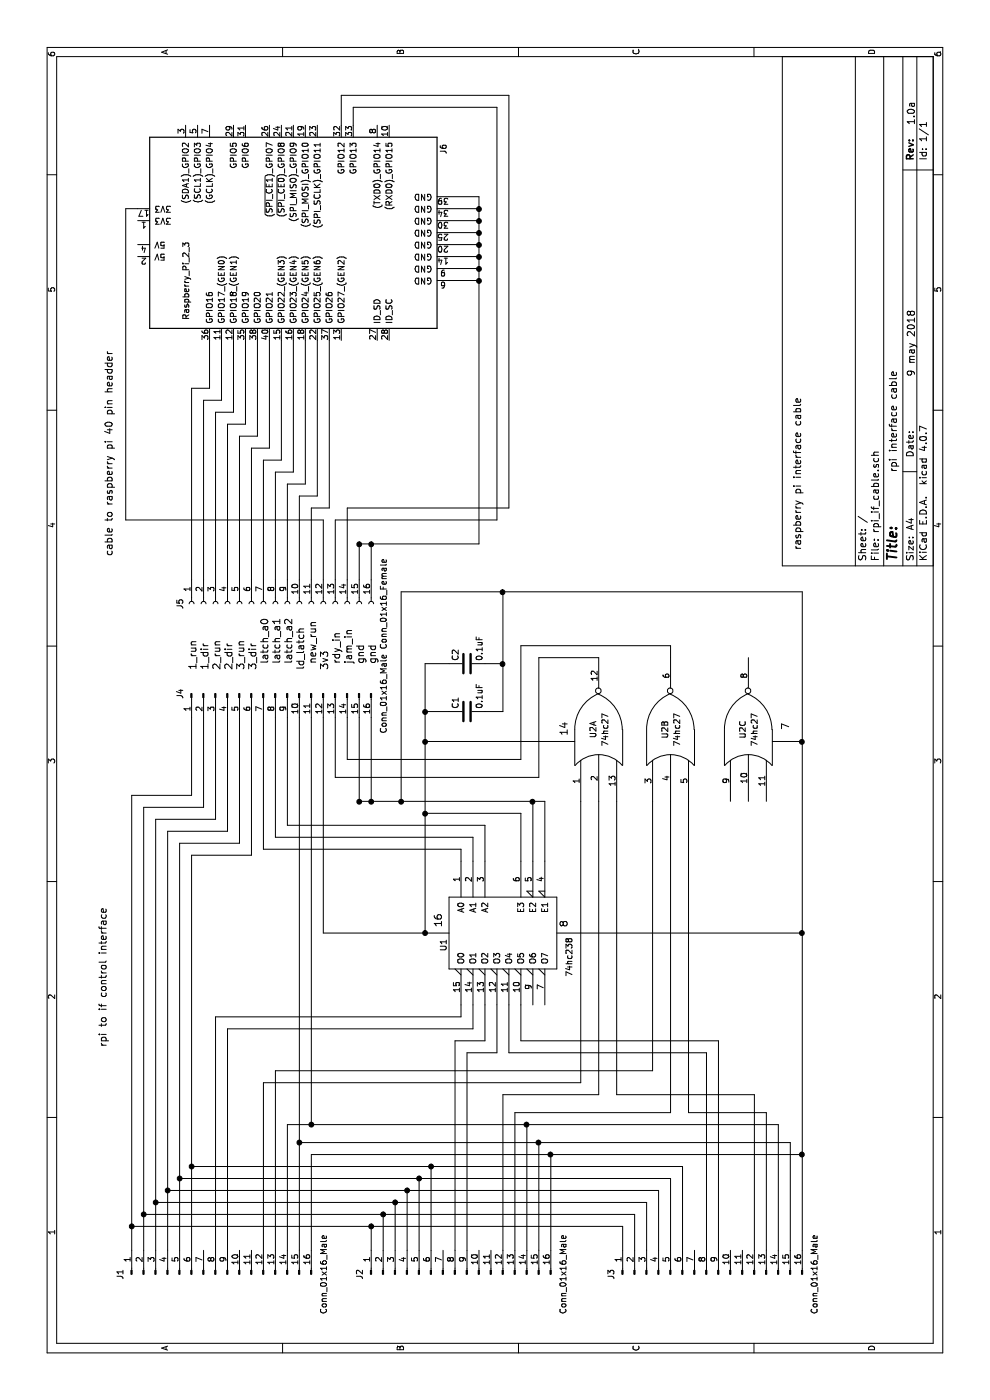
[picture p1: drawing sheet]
EESchema Schematic File Version 2
LIBS:power
LIBS:device
LIBS:switches
LIBS:relays
LIBS:motors
LIBS:transistors
LIBS:conn
LIBS:linear
LIBS:regul
LIBS:74xx
LIBS:cmos4000
LIBS:adc-dac
LIBS:memory
LIBS:xilinx
LIBS:microcontrollers
LIBS:dsp
LIBS:microchip
LIBS:analog_switches
LIBS:motorola
LIBS:texas
LIBS:intel
LIBS:audio
LIBS:interface
LIBS:digital-audio
LIBS:philips
LIBS:display
LIBS:cypress
LIBS:siliconi
LIBS:opto
LIBS:atmel
LIBS:contrib
LIBS:valves
LIBS:rpi_if_cable-cache
EELAYER 25 0
EELAYER END
$Descr A4 11693 8268
encoding utf-8
Sheet 1 1
Title ""
Date ""
Rev ""
Comp ""
Comment1 ""
Comment2 ""
Comment3 ""
Comment4 ""
$EndDescr
$Comp
L Raspberry_Pi_2_3 J6
U 1 1
P 9750 2450
F 0 "J6" H 10450 1200 50  0000 C CNN
F 1 "Raspberry_Pi_2_3" H 9350 3350 50  0000 C CNN
F 2 "Pin_Headers:Pin_Header_Straight_2x20" H 10750 3700 50  0001 C CNN
F 3 "" H 9800 2300 50  0001 C CNN
	1    9750 2450
	1    0    0    -1  
$EndComp
$Comp
L Conn_01x16_Female J5
U 1 1
P 6650 2300
F 0 "J5" H 6650 3100 50  0000 C CNN
F 1 "Conn_01x16_Female" H 6650 1400 50  0000 C CNN
F 2 "" H 6650 2300 50  0001 C CNN
F 3 "" H 6650 2300 50  0001 C CNN
	1    6650 2300
	-1   0    0    -1  
$EndComp
Text Label 6100 1750 0    60   ~ 0
1_dir
Text Label 6100 1950 0    60   ~ 0
2_dir
Text Label 6100 2150 0    60   ~ 0
3_dir
Text Label 6100 1650 0    60   ~ 0
1_run
Text Label 6100 1850 0    60   ~ 0
2_run
Text Label 6100 2050 0    60   ~ 0
3_run
Text Label 6150 2250 0    60   ~ 0
latch_a0
Text Label 6150 2350 0    60   ~ 0
latch_a1
Text Label 6150 2450 0    60   ~ 0
latch_a2
Text Label 6100 2550 0    60   ~ 0
ld_latch
Text Label 6150 2850 0    60   ~ 0
rdy_in
Text Label 6150 2650 0    60   ~ 0
new_run
Text Label 6150 3050 0    60   ~ 0
gnd
Text Label 6150 2950 0    60   ~ 0
jam_in
Text Notes 7750 7500 0    60   ~ 0
rpi interface cable
Text Notes 8550 7650 0    60   ~ 0
9 may 2018
Text Notes 10650 7650 0    60   ~ 0
1.0a
Text Notes 7100 6700 0    60   ~ 0
raspberry pi interface cable 
$Comp
L Conn_01x16_Male J4
U 1 1
P 5900 2300
F 0 "J4" H 5900 3100 50  0000 C CNN
F 1 "Conn_01x16_Male" H 5900 1400 50  0000 C CNN
F 2 "" H 5900 2300 50  0001 C CNN
F 3 "" H 5900 2300 50  0001 C CNN
	1    5900 2300
	-1   0    0    -1  
$EndComp
$Comp
L Conn_01x16_Male J1
U 1 1
P 1050 1800
F 0 "J1" H 1050 2600 50  0000 C CNN
F 1 "Conn_01x16_Male" H 1050 900 50  0000 C CNN
F 2 "" H 1050 1800 50  0001 C CNN
F 3 "" H 1050 1800 50  0001 C CNN
	1    1050 1800
	1    0    0    -1  
$EndComp
$Comp
L Conn_01x16_Male J2
U 1 1
P 1050 3800
F 0 "J2" H 1050 4600 50  0000 C CNN
F 1 "Conn_01x16_Male" H 1050 2900 50  0000 C CNN
F 2 "" H 1050 3800 50  0001 C CNN
F 3 "" H 1050 3800 50  0001 C CNN
	1    1050 3800
	1    0    0    -1  
$EndComp
$Comp
L Conn_01x16_Male J3
U 1 1
P 1050 5900
F 0 "J3" H 1050 6700 50  0000 C CNN
F 1 "Conn_01x16_Male" H 1050 5000 50  0000 C CNN
F 2 "" H 1050 5900 50  0001 C CNN
F 3 "" H 1050 5900 50  0001 C CNN
	1    1050 5900
	1    0    0    -1  
$EndComp
$Comp
L 74LS138 U1
U 1 1
P 3900 4200
F 0 "U1" H 4000 4700 50  0000 C CNN
F 1 "74hc238" H 4100 3650 50  0000 C CNN
F 2 "" H 3900 4200 50  0001 C CNN
F 3 "" H 3900 4200 50  0001 C CNN
	1    3900 4200
	-1   0    0    -1  
$EndComp
$Comp
L 74LS27 U2
U 3 1
P 5600 6250
F 0 "U2" H 5600 6300 50  0000 C CNN
F 1 "74hc27" H 5600 6200 50  0000 C CNN
F 2 "" H 5600 6250 50  0001 C CNN
F 3 "" H 5600 6250 50  0001 C CNN
	3    5600 6250
	1    0    0    -1  
$EndComp
$Comp
L 74LS27 U2
U 2 1
P 5600 5600
F 0 "U2" H 5600 5650 50  0000 C CNN
F 1 "74hc27" H 5600 5550 50  0000 C CNN
F 2 "" H 5600 5600 50  0001 C CNN
F 3 "" H 5600 5600 50  0001 C CNN
	2    5600 5600
	1    0    0    -1  
$EndComp
$Comp
L 74LS27 U2
U 1 1
P 5600 5000
F 0 "U2" H 5600 5050 50  0000 C CNN
F 1 "74hc27" H 5600 4950 50  0000 C CNN
F 2 "" H 5600 5000 50  0001 C CNN
F 3 "" H 5600 5000 50  0001 C CNN
	1    5600 5000
	1    0    0    -1  
$EndComp
Wire Wire Line
	10050 3750 10050 4000
Wire Wire Line
	10050 4000 7150 4000
Wire Wire Line
	7150 3000 6850 3000
Wire Wire Line
	6850 3100 7150 3100
Connection ~ 7150 3100
Wire Wire Line
	9350 3750 9350 4000
Connection ~ 9350 4000
Wire Wire Line
	9450 3750 9450 4000
Connection ~ 9450 4000
Wire Wire Line
	9550 3750 9550 4000
Connection ~ 9550 4000
Wire Wire Line
	9650 3750 9650 4000
Connection ~ 9650 4000
Wire Wire Line
	9750 3750 9750 4000
Connection ~ 9750 4000
Wire Wire Line
	9850 3750 9850 4000
Connection ~ 9850 4000
Wire Wire Line
	9950 3750 9950 4000
Connection ~ 9950 4000
Wire Wire Line
	6850 1600 8450 1600
Wire Wire Line
	8450 1600 8450 1750
Wire Wire Line
	8450 1750 8850 1750
Wire Wire Line
	6850 1700 8350 1700
Wire Wire Line
	8350 1700 8350 1850
Wire Wire Line
	8350 1850 8850 1850
Wire Wire Line
	6850 1800 8250 1800
Wire Wire Line
	8250 1800 8250 1950
Wire Wire Line
	8250 1950 8850 1950
Wire Wire Line
	6850 1900 8150 1900
Wire Wire Line
	8150 1900 8150 2050
Wire Wire Line
	8150 2050 8850 2050
Wire Wire Line
	6850 2000 8050 2000
Wire Wire Line
	8050 2000 8050 2150
Wire Wire Line
	8050 2150 8850 2150
Wire Wire Line
	6850 2100 7950 2100
Wire Wire Line
	7950 2100 7950 2250
Wire Wire Line
	7950 2250 8850 2250
Wire Wire Line
	6850 2200 7850 2200
Wire Wire Line
	7850 2200 7850 2350
Wire Wire Line
	7850 2350 8850 2350
Wire Wire Line
	6850 2300 7750 2300
Wire Wire Line
	7750 2300 7750 2450
Wire Wire Line
	7750 2450 8850 2450
Wire Wire Line
	6850 2400 7650 2400
Wire Wire Line
	7650 2400 7650 2550
Wire Wire Line
	7650 2550 8850 2550
Wire Wire Line
	6850 2500 7550 2500
Wire Wire Line
	7550 2500 7550 2650
Wire Wire Line
	7550 2650 8850 2650
Wire Wire Line
	6850 2600 7450 2600
Wire Wire Line
	7450 2600 7450 2750
Wire Wire Line
	7450 2750 8850 2750
Connection ~ 7150 3000
Wire Wire Line
	6850 2800 7350 2800
Wire Wire Line
	7350 2800 7350 4150
Wire Wire Line
	7350 4150 10800 4150
Wire Wire Line
	10800 4150 10800 2950
Wire Wire Line
	10800 2950 10650 2950
Wire Wire Line
	6850 2900 7450 2900
Wire Wire Line
	7450 2900 7450 4250
Wire Wire Line
	7450 4250 10900 4250
Wire Wire Line
	10900 4250 10900 2850
Wire Wire Line
	10900 2850 10650 2850
Wire Wire Line
	5050 1600 5700 1600
Wire Wire Line
	5050 1600 5050 1100
Wire Wire Line
	5050 1100 1250 1100
Wire Wire Line
	4950 1700 5700 1700
Wire Wire Line
	4950 1700 4950 1200
Wire Wire Line
	4950 1200 1250 1200
Wire Wire Line
	4850 1800 5700 1800
Wire Wire Line
	4850 1800 4850 1300
Wire Wire Line
	4850 1300 1250 1300
Wire Wire Line
	4750 1900 5700 1900
Wire Wire Line
	4750 1900 4750 1400
Wire Wire Line
	4750 1400 1250 1400
Wire Wire Line
	4650 2000 5700 2000
Wire Wire Line
	4650 2000 4650 1500
Wire Wire Line
	4650 1500 1250 1500
Wire Wire Line
	4550 2100 5700 2100
Wire Wire Line
	4550 2100 4550 1600
Wire Wire Line
	4550 1600 1250 1600
Wire Wire Line
	1450 1100 1450 5200
Wire Wire Line
	1450 5200 1250 5200
Connection ~ 1450 1100
Wire Wire Line
	1550 1200 1550 5300
Wire Wire Line
	1550 5300 1250 5300
Connection ~ 1550 1200
Wire Wire Line
	1250 5400 1650 5400
Wire Wire Line
	1650 5400 1650 1300
Connection ~ 1650 1300
Wire Wire Line
	1750 1400 1750 5500
Wire Wire Line
	1750 5500 1250 5500
Connection ~ 1750 1400
Wire Wire Line
	1250 5600 1850 5600
Wire Wire Line
	1850 5600 1850 1500
Connection ~ 1850 1500
Wire Wire Line
	1950 1600 1950 5700
Wire Wire Line
	1950 5700 1250 5700
Connection ~ 1950 1600
Wire Wire Line
	1250 3100 1450 3100
Connection ~ 1450 3100
Wire Wire Line
	1250 3200 1550 3200
Connection ~ 1550 3200
Wire Wire Line
	1250 3300 1650 3300
Connection ~ 1650 3300
Wire Wire Line
	1250 3400 1750 3400
Connection ~ 1750 3400
Wire Wire Line
	1250 3500 1850 3500
Connection ~ 1850 3500
Wire Wire Line
	1250 3600 1950 3600
Connection ~ 1950 3600
Wire Wire Line
	3300 3850 3200 3850
Wire Wire Line
	3200 3850 3200 1800
Wire Wire Line
	3200 1800 1250 1800
Wire Wire Line
	3100 3950 3300 3950
Wire Wire Line
	3100 3950 3100 1900
Wire Wire Line
	3100 1900 1250 1900
Wire Wire Line
	3300 4050 3000 4050
Wire Wire Line
	3000 4050 3000 3800
Wire Wire Line
	3000 3800 1250 3800
Wire Wire Line
	3300 4150 2900 4150
Wire Wire Line
	2900 4150 2900 3900
Wire Wire Line
	2900 3900 1250 3900
Wire Wire Line
	3300 4250 2900 4250
Wire Wire Line
	2900 4250 2900 5900
Wire Wire Line
	2900 5900 1250 5900
Wire Wire Line
	3300 4350 3000 4350
Wire Wire Line
	3000 4350 3000 6000
Wire Wire Line
	3000 6000 1250 6000
Wire Wire Line
	4500 3850 4600 3850
Wire Wire Line
	4600 3850 4600 2200
Wire Wire Line
	4600 2200 5700 2200
Wire Wire Line
	4700 2300 5700 2300
Wire Wire Line
	4700 2300 4700 3950
Wire Wire Line
	4700 3950 4500 3950
Wire Wire Line
	4800 2400 5700 2400
Wire Wire Line
	4800 2400 4800 4050
Wire Wire Line
	4800 4050 4500 4050
Wire Wire Line
	1250 2500 5700 2500
Wire Wire Line
	2150 2500 2150 6600
Wire Wire Line
	2150 4500 1250 4500
Connection ~ 2150 2500
Wire Wire Line
	2150 6600 1250 6600
Connection ~ 2150 4500
Wire Wire Line
	1250 6700 6750 6700
Wire Wire Line
	2050 2600 2050 6700
Wire Wire Line
	2050 4600 1250 4600
Wire Wire Line
	1250 2600 2050 2600
Connection ~ 2050 4600
Wire Wire Line
	6750 6700 6750 3350
Wire Wire Line
	6750 3350 5000 3350
Connection ~ 2050 6700
Wire Wire Line
	5000 3000 5700 3000
Connection ~ 5000 3000
Wire Wire Line
	5000 3100 5700 3100
Connection ~ 5000 3100
Wire Wire Line
	5000 4450 4500 4450
Connection ~ 5000 3350
Wire Wire Line
	5000 4550 4500 4550
Connection ~ 5000 4450
Wire Wire Line
	1250 6500 2300 6500
Wire Wire Line
	2300 6500 2300 2400
Wire Wire Line
	2300 2400 1250 2400
Wire Wire Line
	1250 4400 2300 4400
Connection ~ 2300 4400
Wire Wire Line
	5700 2600 2300 2600
Connection ~ 2300 2600
Wire Wire Line
	5700 2800 5200 2800
Wire Wire Line
	5200 2800 5200 4500
Wire Wire Line
	5200 4500 6200 4500
Wire Wire Line
	6200 4500 6200 5000
Wire Wire Line
	5000 4850 2650 4850
Wire Wire Line
	2650 4850 2650 2200
Wire Wire Line
	2650 2200 1250 2200
Wire Wire Line
	5000 5000 2550 5000
Wire Wire Line
	2550 5000 2550 4200
Wire Wire Line
	2550 4200 1250 4200
Wire Wire Line
	5000 5150 2550 5150
Wire Wire Line
	2550 5150 2550 6300
Wire Wire Line
	2550 6300 1250 6300
Wire Wire Line
	5000 5450 2750 5450
Wire Wire Line
	2750 5450 2750 2300
Wire Wire Line
	2750 2300 1250 2300
Wire Wire Line
	5000 5600 2400 5600
Wire Wire Line
	2400 5600 2400 4300
Wire Wire Line
	2400 4300 1250 4300
Wire Wire Line
	5000 5750 2400 5750
Wire Wire Line
	2400 5750 2400 6400
Wire Wire Line
	2400 6400 1250 6400
Wire Wire Line
	6200 5600 6300 5600
Wire Wire Line
	6300 5600 6300 4350
Wire Wire Line
	6300 4350 5350 4350
Wire Wire Line
	5350 4350 5350 2900
Wire Wire Line
	5350 2900 5700 2900
Wire Wire Line
	5500 6450 5500 6700
Connection ~ 5500 6700
Wire Wire Line
	5500 4800 5500 3550
Wire Wire Line
	3900 3550 6150 3550
Wire Wire Line
	3900 2700 3900 3750
Wire Wire Line
	3900 4650 3900 6700
Connection ~ 3900 6700
Wire Wire Line
	7150 4000 7150 3000
Wire Wire Line
	5000 4550 5000 3000
Wire Wire Line
	5700 2700 3900 2700
Connection ~ 3900 3550
Wire Wire Line
	6850 2700 7350 2700
Wire Wire Line
	7350 2700 7350 1050
Wire Wire Line
	7350 1050 9950 1050
Wire Wire Line
	9950 1050 9950 1150
Text Label 6150 3150 0    60   ~ 0
gnd
Text Label 6100 2750 0    60   ~ 0
3v3
Text Notes 7050 950  0    60   ~ 0
cable to raspberry pi 40 pin headder
Text Notes 2950 900  0    60   ~ 0
rpi to if control interface\n
Text Label 5550 4750 0    60   ~ 0
14
Text Label 5600 6600 0    60   ~ 0
7
Text Label 3950 4750 0    60   ~ 0
8
Text Label 3950 3700 0    60   ~ 0
16
Wire Wire Line
	4500 4350 4900 4350
Wire Wire Line
	4900 4350 4900 3550
Connection ~ 4900 3550
$Comp
L C C1
U 1 1
P 5750 3900
F 0 "C1" H 5775 4000 50  0000 L CNN
F 1 "0.1uF" H 5775 3800 50  0000 L CNN
F 2 "" H 5788 3750 50  0001 C CNN
F 3 "" H 5750 3900 50  0001 C CNN
	1    5750 3900
	1    0    0    -1  
$EndComp
$Comp
L C C2
U 1 1
P 6150 3900
F 0 "C2" H 6175 4000 50  0000 L CNN
F 1 "0.1uF" H 6175 3800 50  0000 L CNN
F 2 "" H 6188 3750 50  0001 C CNN
F 3 "" H 6150 3900 50  0001 C CNN
	1    6150 3900
	1    0    0    -1  
$EndComp
Wire Wire Line
	6150 3550 6150 3750
Connection ~ 5500 3550
Wire Wire Line
	5750 3750 5750 3550
Connection ~ 5750 3550
Wire Wire Line
	5750 4050 5750 4200
Wire Wire Line
	5750 4200 6750 4200
Connection ~ 6750 4200
Wire Wire Line
	6150 4050 6150 4200
Connection ~ 6150 4200
$EndSCHEMATC
